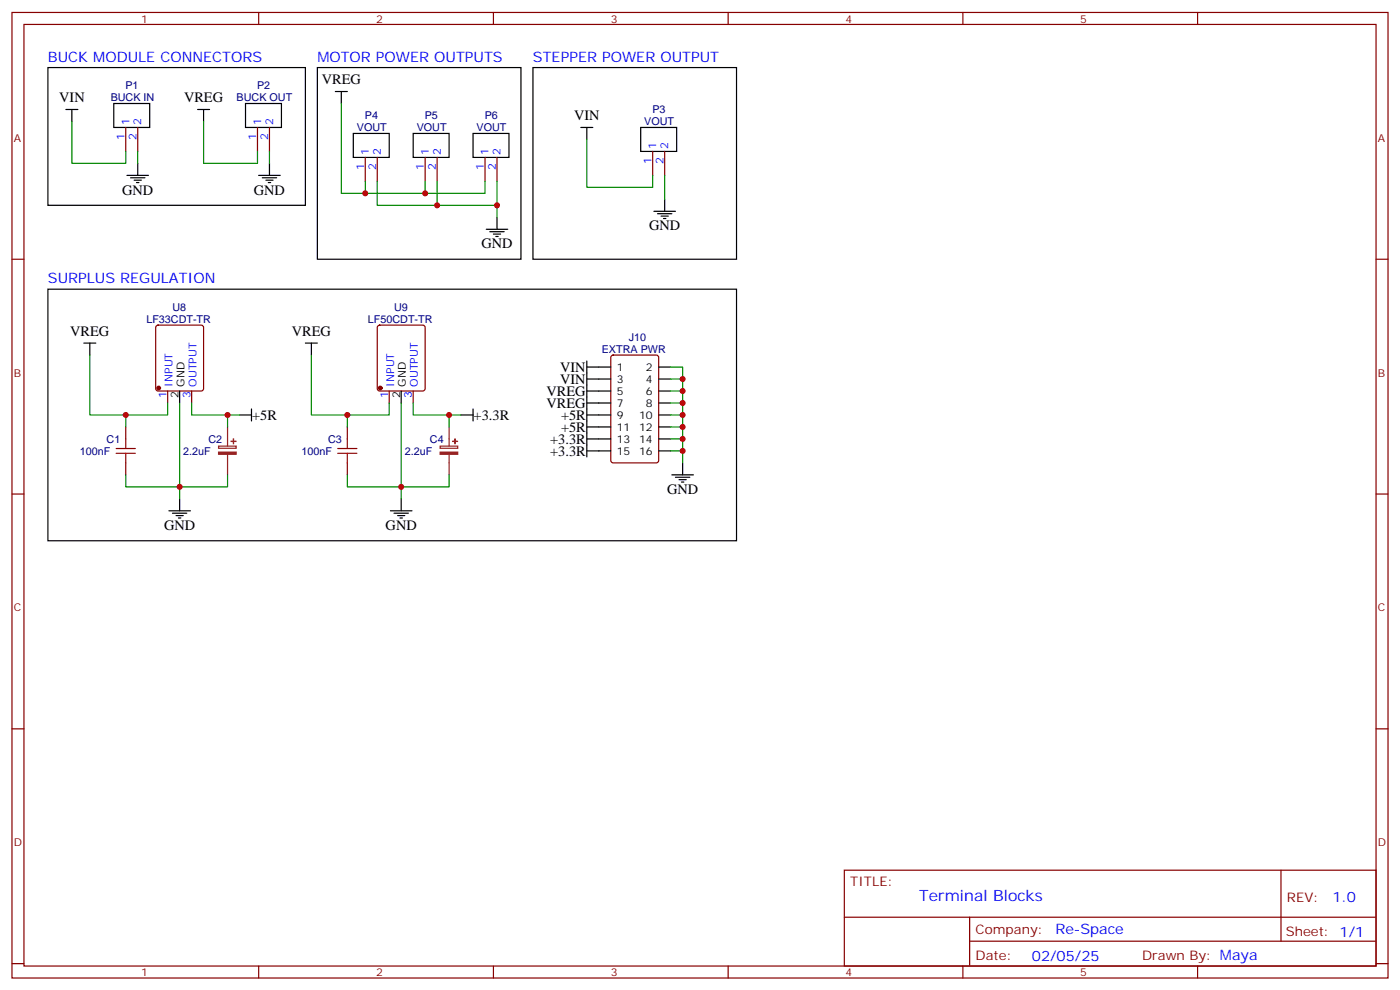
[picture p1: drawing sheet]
<svg xmlns="http://www.w3.org/2000/svg" width="412mm" height="292mm" viewBox="0 0 412 292" stroke-linecap="round" stroke-linejoin="round" font-family="sans-serif">
<g fill="none" stroke="#000" stroke-width=".35">
<path d="M14.1 19.9h75.9v40.6h-75.9zM93.5 19.9h60v56.4h-60zM157 19.9h60v56.4h-60zM19.4 32.2h3.5M21.2 32.2v3.6M33.5 30.5h10.6v7h-10.6zM58.2 32.2h3.5M60 32.2v3.6M72.3 30.5h10.6v7h-10.6zM98.8 27h3.5M100.5 27v3.5M104.1 39.3h10.6v7.1h-10.6z"/>
<path d="M121.7 39.3h10.6v7.1h-10.6zM139.3 39.3h10.6v7.1h-10.6zM171.1 37.5h3.5M172.9 37.5v3.6M188.7 37.5h10.6v7.1h-10.6zM37.4 51.6h6.3M38.5 52.4h4.2M39.5 53.1h2.1M40.2 53.8h.7M40.6 48.1v3.5M76.2 51.6h6.3M77.3 52.4h4.2"/>
<path d="M78.3 53.1h2.1M79 53.8h.7M79.4 48.1v3.5M195.8 58.7v3.5M143.2 67.5h6.4M144.3 68.2h4.2M145.3 68.9h2.2M146 69.6h.8M146.4 64v3.5M192.6 62.2h6.4M193.7 62.9h4.2M194.7 63.6h2.1"/>
<path d="M195.4 64.3h.7M14.1 85.2h202.9v74h-202.9zM24.7 101h3.5M26.5 101v3.6M52.9 115.1v3.6M90 101h3.5M91.7 101v3.6M118.2 115.1v3.6M172.9 108.1h7M172.9 111.6h7M172.9 115.1h7M172.9 118.7h7"/>
<path d="M172.9 106.3v28.2M194 108.1h3.6M194 111.6h3.6M194 115.1h3.6M194 118.7h3.6M70.6 122.2h3.5M74.1 120.4v3.6M135.8 122.2h3.5M139.3 120.4v3.6M172.9 122.2h7M172.9 125.7h7M172.9 129.3h7"/>
<path d="M172.9 132.8h7M194 122.2h3.6M194 125.7h3.6M194 129.3h3.6M194 132.8h3.6M197.9 139.8h6.4M201.1 136.3v3.5M49.7 150.4h6.4M50.8 151.1h4.2M51.9 151.8h2.1M52.6 152.5h.7M52.9 146.9v3.5"/>
<path d="M115 150.4h6.4M116.1 151.1h4.2M117.1 151.8h2.1M117.8 152.5h.7M118.2 146.9v3.5M199 140.5h4.2M200 141.3h2.1M200.7 142h.7"/>
</g>
<g fill="none" stroke="#870000" stroke-width=".35">
<path d="M3.5 3.7h405.4v284.3h-405.4zM7.1 7.2h398.2v277.3h-398.2zM76.2 3.7v3.5M145.3 3.7v3.5M214.5 3.7v3.5M283.6 3.7v3.5M352.8 3.7v3.5M37 37.5v7.1M40.6 37.5v7.1M75.8 37.5v7.1M79.4 37.5v7.1M107.6 46.4v7"/>
<path d="M111.1 46.4v7M125.2 46.4v7M128.8 46.4v7M142.9 46.4v7M146.4 46.4v7M192.3 44.6v7M195.8 44.6v7M3.5 76.3h3.6M405.3 76.3h3.6M46.1 96l.5-.3h12.7l.5 .3 .2 .4v18l-.3 .5-.4 .2h-12.7l-.5-.2-.2-.5v-18zM111.4 96l.4-.3h12.7l.5 .3 .2 .4v18l-.2 .5-.5 .2h-12.7l-.5-.2-.2-.5v-18zM49.4 115.1v3.6"/>
<path d="M56.4 115.1v3.6M114.7 115.1v3.6M121.7 115.1v3.6M180.2 104.8l.4-.2h12.7l.7 .4v30.6l-.4 .7h-13l-.6-.4-.1-30.6zM37 125.7v3.6M37 136.3v3.5M102.3 125.7v3.6M102.3 136.3v3.5M3.5 145.5h3.6M405.3 145.5h3.6M3.5 214.6h3.6M405.3 214.6h3.6"/>
<path d="M248.7 256.3h156.6v28.2h-156.6zM377.3 256.3v20.9M248.7 270.1h156.5M285.6 277.2h119.6M285.6 270.1v14.1M3.5 283.8h3.6M76.2 284.5v3.5M145.3 284.5v3.5M214.5 284.5v3.5M283.6 284.5v3.5M352.8 284.5v3.5M405.3 283.8h3.6"/>
</g>
<g fill="#870000" stroke="#870000" stroke-width=".35">
<circle cx="46.7" cy="114.3" r=".53"/>
<circle cx="112" cy="114.3" r=".53"/>
</g>
<path d="M34.2 133.5h5.7M34.2 132.1h5.7M37 129.3v2.8M37 133.5v2.8M99.5 133.5h5.6M99.5 132.1h5.6M102.3 129.3v2.8M102.3 133.5v2.8" fill="none" stroke="#a10000" stroke-width=".35"/>
<path d="M64.4 131.4h5.2v.6h-5.2zM67 125.7v5.7M67 133.8v6M129.6 131.4h5.2v.6h-5.2zM132.3 125.7v5.7M132.3 133.8v6" fill="none" stroke="#8c2424" stroke-width=".35"/>
<g fill="#8c2424" stroke="#8c2424" stroke-width=".35">
<path d="M64.4 133.1h5.2v.7h-5.2z"/>
<path d="M68.1 130h1.4z"/>
<path d="M68.8 129.3v1.4z"/>
<path d="M129.6 133.1h5.2v.7h-5.2z"/>
<path d="M133.3 130h1.5z"/>
<path d="M134 129.3l.1 1.4z"/>
</g>
<g fill="none" stroke="#008700" stroke-width=".35">
<path d="M21.2 35.8v12.3h15.8v-3.5M60 35.8v12.3h15.8v-3.5M100.5 30.5v26.4h7.1M40.6 44.6v3.5M79.4 44.6v3.5M107.6 53.4v3.5h17.6M111.1 53.4v7.1h17.7v-7.1M125.2 53.4v3.5h17.7v-3.5M146.4 53.4v7.1h-17.6M172.9 41.1v14.1h19.4v-3.6M195.8 51.6v7.1M146.4 60.5v3.5"/>
<path d="M26.5 104.6v17.6h22.9v-3.5M52.9 118.7v24.7h-15.9v-3.6M56.4 118.7v3.5h10.6v3.5M91.7 104.6v17.6h23v-3.5M118.2 118.7v24.7h-15.9v-3.6M121.7 118.7v3.5h10.6v3.5M197.6 108.1h3.5v24.7h-3.5M197.6 111.6h3.5M197.6 115.1h3.5M197.6 118.7h3.5M37 122.2v3.5M67 139.8v3.6h-14.1v3.5"/>
<path d="M67 122.2h3.6M102.3 122.2v3.5M132.3 139.8v3.6h-14.1v3.5M132.3 122.2h3.5M197.6 122.2h3.5M197.6 125.7h3.5M197.6 129.3h3.5M201.1 132.8v3.5"/>
</g>
<g fill="#c00">
<circle cx="128.8" cy="60.5" r=".88"/>
<circle cx="146.4" cy="60.5" r=".88"/>
<circle cx="125.2" cy="56.9" r=".88"/>
<circle cx="107.6" cy="56.9" r=".88"/>
<circle cx="37" cy="122.2" r=".88"/>
<circle cx="67" cy="122.2" r=".88"/>
<circle cx="132.3" cy="122.2" r=".88"/>
<circle cx="102.3" cy="122.2" r=".88"/>
<circle cx="201.1" cy="111.6" r=".88"/>
<circle cx="201.1" cy="115.1" r=".88"/>
<circle cx="201.1" cy="118.7" r=".88"/>
<circle cx="201.1" cy="122.2" r=".88"/>
<circle cx="201.1" cy="125.7" r=".88"/>
<circle cx="201.1" cy="129.3" r=".88"/>
<circle cx="201.1" cy="132.8" r=".88"/>
<circle cx="52.9" cy="143.4" r=".88"/>
<circle cx="118.2" cy="143.4" r=".88"/>
</g>
<text font-size="4.6" fill="#00f" x="270.8" y="265.3">Terminal Blocks</text>
<g font-size="4.2" fill="#00f">
<text x="14.1" y="18.1">BUCK MODULE CONNECTORS</text>
<text x="93.5" y="18.1">MOTOR POWER OUTPUTS</text>
<text x="157" y="18.1">STEPPER POWER OUTPUT</text>
<text x="14.1" y="83.4">SURPLUS REGULATION</text>
<text x="392.5" y="265.5">1.0</text>
<text x="310.9" y="275.1">Re-Space</text>
<text x="304" y="282.9">02/05/25</text>
</g>
<g font-size="4.2">
<text x="94.8" y="24.9">VREG</text>
<text x="17.4" y="30.2">VIN</text>
<text x="54.2" y="30.2">VREG</text>
<text x="169.1" y="35.4">VIN</text>
<text x="36" y="57.3">GND</text>
<text x="74.8" y="57.3">GND</text>
<text x="191.2" y="67.9">GND</text>
<text x="141.8" y="73.2">GND</text>
<text x="20.7" y="98.9">VREG</text>
<text x="86" y="98.9">VREG</text>
<text x="165" y="109.5">VIN</text>
<text x="165" y="113">VIN</text>
<text x="161" y="116.6">VREG</text>
<text x="74.3" y="123.6">+5R</text>
<text x="139.5" y="123.6">+3.3R</text>
<text x="161" y="120.1">VREG</text>
<text x="165.3" y="123.6">+5R</text>
<text x="162.1" y="130.7">+3.3R</text>
<text x="165.3" y="127.1">+5R</text>
<text x="162.1" y="134.2">+3.3R</text>
<text x="196.5" y="145.5">GND</text>
<text x="48.3" y="156.1">GND</text>
<text x="113.6" y="156.1">GND</text>
</g>
<g font-size="3.9" fill="#800">
<text x="250.5" y="260.8">TITLE:</text>
<text x="379.1" y="265.5">REV:</text>
<text x="287.4" y="275">Company:</text>
<text x="378.7" y="275.7">Sheet: 1/1</text>
<text x="287.4" y="282.7">Date:</text>
<text x="336.4" y="282.8">Drawn By: Maya</text>
</g>
<g font-size="3.2" fill="#800">
<text x="41.6" y="6.7">1</text>
<text x="110.8" y="6.7">2</text>
<text x="179.9" y="6.7">3</text>
<text x="249.1" y="6.7">4</text>
<text x="318.2" y="6.7">5</text>
<text x="4.1" y="41.8">A</text>
<text x="405.9" y="41.8">A</text>
<text x="4.1" y="110.9">B</text>
<text x="405.9" y="110.9">B</text>
<text x="4.1" y="180.1">C</text>
<text x="405.9" y="180.1">C</text>
<text x="4.1" y="249.2">D</text>
<text x="405.9" y="249.2">D</text>
<text x="41.6" y="287.5">1</text>
<text x="110.8" y="287.5">2</text>
<text x="179.9" y="287.5">3</text>
<text x="249.1" y="287.5">4</text>
<text x="318.2" y="287.5">5</text>
</g>
<g font-size="3.2" fill="#000080">
<text x="32.6" y="29.9">BUCK IN</text>
<text x="36.9" y="26.3">P1</text>
<text x="69.7" y="29.9">BUCK OUT</text>
<text x="75.7" y="26.3">P2</text>
<text x="107.5" y="35.1">P4</text>
<text x="125.1" y="35.1">P5</text>
<text x="142.8" y="35.1">P6</text>
<text x="192.2" y="33.4">P3</text>
<text x="105.1" y="38.7">VOUT</text>
<text x="122.8" y="38.7">VOUT</text>
<text x="140.4" y="38.7">VOUT</text>
<text x="189.8" y="36.9">VOUT</text>
<text x="43.1" y="95.2">LF33CDT-TR</text>
<text x="50.8" y="91.7">U8</text>
<text x="108.4" y="95.2">LF50CDT-TR</text>
<text x="116.1" y="91.7">U9</text>
<text x="185.2" y="100.4">J10</text>
<text x="177.3" y="103.9">EXTRA PWR</text>
<text x="31.4" y="130.4">C1</text>
<text x="61.4" y="130.4">C2</text>
<text x="96.7" y="130.4">C3</text>
<text x="126.7" y="130.4">C4</text>
<text x="23.6" y="133.9">100nF</text>
<text x="54" y="133.9">2.2uF</text>
<text x="88.8" y="133.9">100nF</text>
<text x="119.3" y="133.9">2.2uF</text>
</g>
<g font-size="3.2" fill="#00f">
<text x="36.7" y="41.3" transform="rotate(-90 36.7 41.3)">1</text>
<text x="38.1" y="36.8" transform="rotate(-90 38.1 36.8)">1</text>
<text x="40.2" y="41.3" transform="rotate(-90 40.2 41.3)">2</text>
<text x="41.6" y="36.8" transform="rotate(-90 41.6 36.8)">2</text>
<text x="75.5" y="41.3" transform="rotate(-90 75.5 41.3)">1</text>
<text x="76.9" y="36.8" transform="rotate(-90 76.9 36.8)">1</text>
<text x="79" y="41.3" transform="rotate(-90 79 41.3)">2</text>
<text x="80.4" y="36.8" transform="rotate(-90 80.4 36.8)">2</text>
<text x="108.7" y="45.6" transform="rotate(-90 108.7 45.6)">1</text>
<text x="112.2" y="45.6" transform="rotate(-90 112.2 45.6)">2</text>
<text x="126.3" y="45.6" transform="rotate(-90 126.3 45.6)">1</text>
<text x="129.8" y="45.6" transform="rotate(-90 129.8 45.6)">2</text>
<text x="143.9" y="45.6" transform="rotate(-90 143.9 45.6)">1</text>
<text x="147.5" y="45.6" transform="rotate(-90 147.5 45.6)">2</text>
<text x="193.3" y="43.9" transform="rotate(-90 193.3 43.9)">1</text>
<text x="196.8" y="43.9" transform="rotate(-90 196.8 43.9)">2</text>
<text x="107.2" y="50.1" transform="rotate(-90 107.2 50.1)">1</text>
<text x="110.8" y="50.1" transform="rotate(-90 110.8 50.1)">2</text>
<text x="124.9" y="50.1" transform="rotate(-90 124.9 50.1)">1</text>
<text x="128.4" y="50.1" transform="rotate(-90 128.4 50.1)">2</text>
<text x="142.5" y="50.1" transform="rotate(-90 142.5 50.1)">1</text>
<text x="146" y="50.1" transform="rotate(-90 146 50.1)">2</text>
<text x="191.9" y="48.4" transform="rotate(-90 191.9 48.4)">1</text>
<text x="195.4" y="48.4" transform="rotate(-90 195.4 48.4)">2</text>
<text x="50.8" y="113.8" transform="rotate(-90 50.8 113.8)">INPUT</text>
<text x="57.9" y="113.8" transform="rotate(-90 57.9 113.8)">OUTPUT</text>
<text x="116.1" y="113.8" transform="rotate(-90 116.1 113.8)">INPUT</text>
<text x="123.1" y="113.8" transform="rotate(-90 123.1 113.8)">OUTPUT</text>
<text x="49" y="117.3" transform="rotate(-90 49 117.3)">1</text>
<text x="56.1" y="117.3" transform="rotate(-90 56.1 117.3)">3</text>
<text x="114.3" y="117.3" transform="rotate(-90 114.3 117.3)">1</text>
<text x="121.4" y="117.3" transform="rotate(-90 121.4 117.3)">3</text>
</g>
<g font-size="3.2">
<text x="54.3" y="113.8" transform="rotate(-90 54.3 113.8)">GND</text>
<text x="119.6" y="113.8" transform="rotate(-90 119.6 113.8)">GND</text>
<text x="181.7" y="109.1">1</text>
<text x="181.7" y="112.7">3</text>
<text x="190.2" y="109.1">2</text>
<text x="190.2" y="112.7">4</text>
<text x="52.6" y="117.3" transform="rotate(-90 52.6 117.3)">2</text>
<text x="117.8" y="117.3" transform="rotate(-90 117.8 117.3)">2</text>
<text x="181.7" y="116.2">5</text>
<text x="181.7" y="119.7">7</text>
<text x="190.2" y="116.2">6</text>
<text x="190.2" y="119.7">8</text>
<text x="181.7" y="123.3">9</text>
<text x="188.2" y="123.3">10</text>
<text x="181.7" y="126.8">11</text>
<text x="181.7" y="130.3">13</text>
<text x="188.2" y="126.8">12</text>
<text x="188.2" y="130.3">14</text>
<text x="181.7" y="133.8">15</text>
<text x="188.2" y="133.8">16</text>
</g>
</svg>
